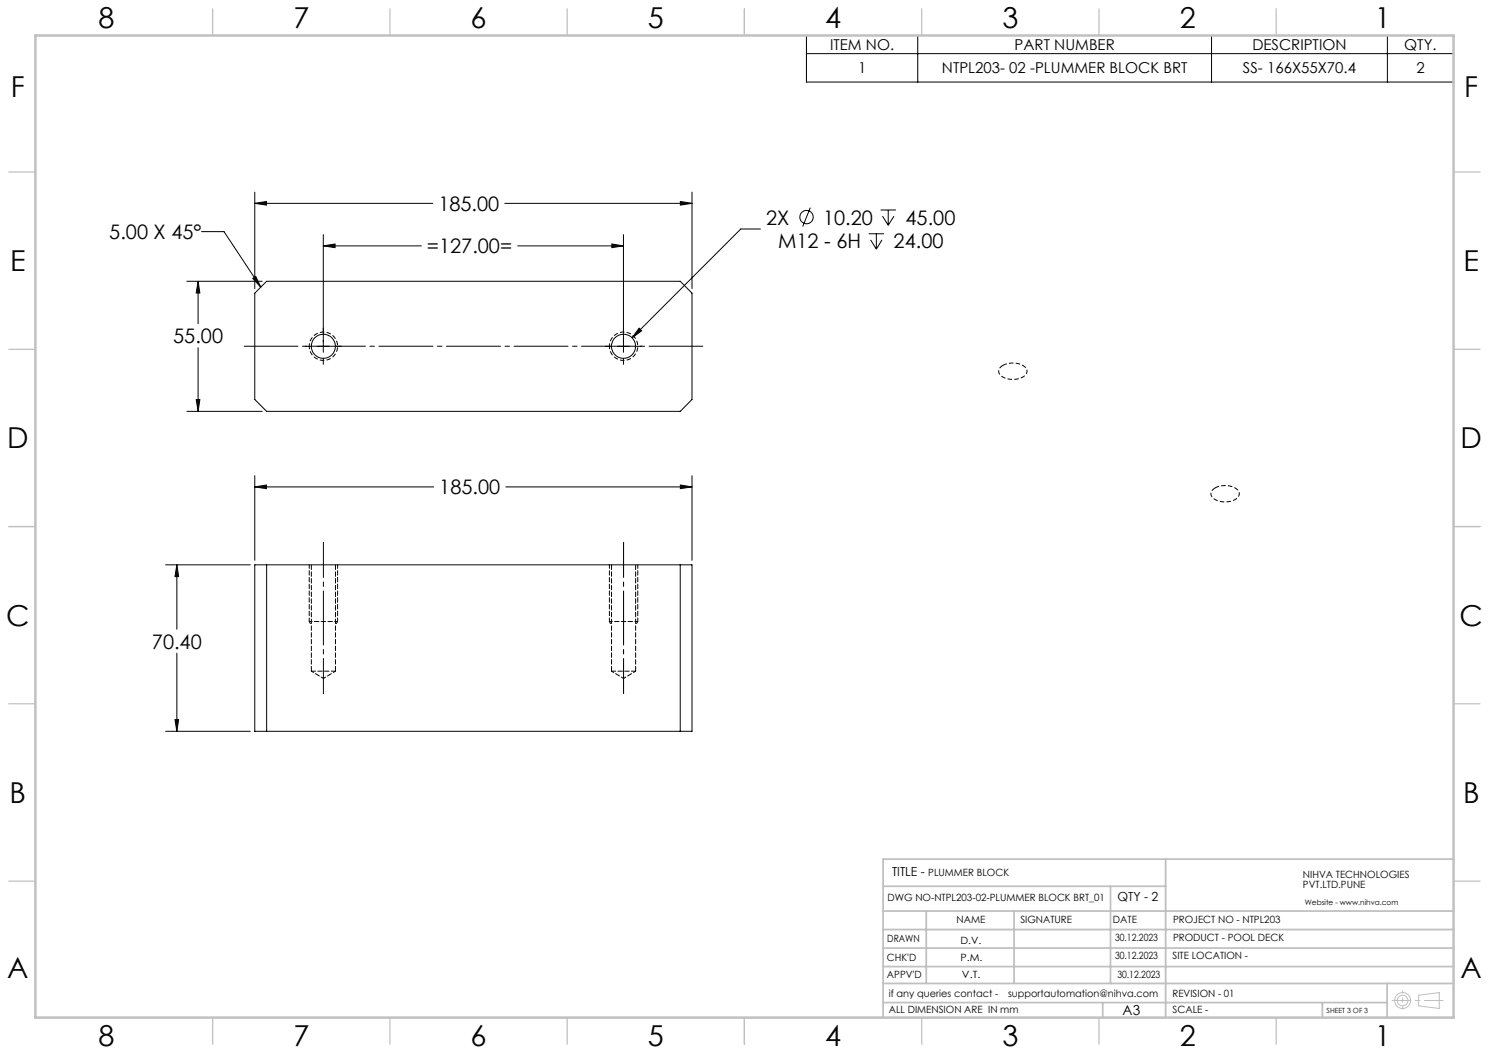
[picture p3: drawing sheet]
<svg xmlns="http://www.w3.org/2000/svg" width="420mm" height="297mm" viewBox="0 0 420 297" stroke-linecap="round" stroke-linejoin="round" font-family="sans-serif">
<g fill="none" stroke="#000" stroke-width=".28">
<path d="M227.5 10h182.5v13.1h-182.5zM227.5 15.1h182.5M258.9 10v13.1M341.7 10v13.1M391.3 10v13.1M71.9 57.4l3.3-.6v1.1zM71.9 54.2v27.2M71.9 57.4h50.2M142.4 57.4h52.8M191.9 56.8l3.3 .6-3.3 .5zM195.2 54.2v27.2M228.6 58.6l-2.2 5.3"/>
<path d="M248.4 59.2h4.3M250.5 59.2v4.3M52.7 79.3h21.2M55.9 79.3l.5 3.4h-1zM55.9 79.3v12M56.8 65.3h6.4l10.4 15.7M71.3 78.5l.8-.5 1.5 3zM75.2 79.3h116.7l3.3 3.4v30l-3.3 3.3h-116.7l-3.3-3.3v-30zM91.2 69.4l3.3-.6v1zM91.2 66.2v33.2M91.2 69.4h27.7M146 69.4h29.9"/>
<path d="M172.6 68.8l3.3 .6-3.3 .4zM175.9 66.2v33.2M214.5 64.6h-5.5l-30.7 30.7M245 65.9h4.3M245.6 67.7l1.6 2.6M247.2 65.9v4.4M248.8 67.7l-1.6 2.6M248.9 61l1.6 2.5M252.2 61l-1.7 2.5M55.9 98.1v17.9M86.1 97.7h1.7M89.5 97.7h3.4"/>
<path d="M94.6 97.7h1.7M170.8 97.7h1.7M174.2 97.7h3.4M179.2 97.7h1.8M180.3 92.6l.7 .7-2.7 2zM52.7 116h21.2M55.4 112.7h1l-.5 3.3zM91.2 101.1v1.7M175.9 101.1v1.7M71.9 137.3l3.3-.5v1zM71.9 134.2v23.8M71.9 137.3h50.4"/>
<path d="M142.7 137.3h52.5M191.9 136.8l3.3 .5-3.3 .5zM195.2 134.2v23.8M46.7 159.3h23.9M49.9 159.3l.5 3.3h-1zM49.9 159.3v18.2M71.9 159.3h123.3v47h-123.3zM75.2 159.3v47M191.9 159.3v47M49.9 184.2v22.1M46.7 206.3h23.9M49.4 202.9h1l-.5 3.4z"/>
<circle cx="227.5" cy="61.2" r="1.88"/>
<circle cx="91.2" cy="97.7" r="3.4"/>
<circle cx="175.9" cy="97.7" r="3.4"/>
</g>
<g fill="none" stroke="#c0c0c0" stroke-width=".28">
<path d="M400.2 280.7l5.8-.7v4.4l-5.8-.7z"/>
<circle cx="395.6" cy="282.2" r="2.26"/>
<circle cx="395.6" cy="282.2" r="1.49"/>
</g>
<path d="M87.2 97.7a4 4 0 0 1 5.9-3.6 4 4 0 0 1 .3 6.9 4 4 0 0 1-6.2-3.1v-.2M171.9 97.7a4 4 0 0 1 5.9-3.6 4 4 0 0 1 .3 6.9 4 4 0 0 1-6.2-3.1v-.2" fill="none" stroke="#000" stroke-width=".28" stroke-dasharray="1.3 .6" stroke-dashoffset=".5" stroke-linecap="butt"/>
<path d="M282.9 103.1a5.5 5.5 0 0 1 6.6 1 2.07 2.07 0 0 1-1.9 2.6 5 5 0 0 1-5.8-1.5l.1-1.1 1-1M342.7 137.6a5.5 5.5 0 0 1 6.7 1 2.07 2.07 0 0 1-1.9 2.7 5 5 0 0 1-5.8-1.5v-1.2l1-1" fill="none" stroke="#000" stroke-width=".28" stroke-dasharray="1.3 .6" stroke-dashoffset=".1" stroke-linecap="butt"/>
<path d="M91.2 195.7v-42.7M175.9 195.7v-42.7" fill="none" stroke="#000" stroke-width=".28" stroke-dasharray="15.2 1.3 1.3 1.3" stroke-dashoffset="5.3"/>
<path d="M68.9 97.7h129.3" fill="none" stroke="#000" stroke-width=".28" stroke-dasharray="15.2 1.3 1.3 1.3" stroke-dashoffset=".1"/>
<path d="M392.7 282.2h14.4" fill="none" stroke="#c0c0c0" stroke-width=".28" stroke-dasharray="15.2 1.3 1.3 1.3" stroke-dashoffset="9.9"/>
<path d="M395.7 279.5v5.1" fill="none" stroke="#c0c0c0" stroke-width=".28" stroke-dasharray="15.2 1.3 1.3 1.3" stroke-dashoffset="14.6"/>
<g fill="none" stroke="#c0c0c0" stroke-width=".35">
<path d="M60 2.5v7.5M110 2.5v7.5M160 2.5v7.5M210 2.5v7.5M260 2.5v7.5M310 2.5v7.5M360 2.5v7.5M2.5 48.5h7.5M410 48.5h7.5M2.5 98.5h7.5M410 98.5h7.5M2.5 148.5h7.5"/>
<path d="M410 148.5h7.5M2.5 198.5h7.5M410 198.5h7.5M2.5 248.5h7.5M410 248.5h7.5M60 287v7.5M110 287v7.5M160 287v7.5M210 287v7.5M260 287v7.5M310 287v7.5M360 287v7.5"/>
</g>
<g fill="none" stroke="#c0c0c0" stroke-width=".5">
<path d="M249.1 257h160.9M249.1 250h79.7M261.3 257v20.4M286 257v20.4M313.2 250v27.4M328.8 242.3v44.7M410 242.3h-160.9v44.7M249.1 272.6h160.9M249.1 267.4h160.9M249.1 262.2h160.9M249.1 277.4h160.9M391.3 277.4v9.6"/>
<path d="M249.1 282.8h142.2M311 282.8v4.2M373 282.8v4.2"/>
</g>
<path d="M10 10h400v277h-400z" fill="none" stroke="#c0c0c0" stroke-width=".7"/>
<path d="M87.2 159.3v16M95.2 159.3v16M171.9 159.3v16M179.9 159.3v16" fill="none" stroke="#000" stroke-width=".28" stroke-dasharray="1.3 .6" stroke-dashoffset=".3"/>
<path d="M87.2 175.3l.6 1M95.2 175.3l-.6 1M171.9 175.3l.6 1M179.9 175.3l-.6 1M87.8 189.3l3.4 2M91.2 191.3l3.4-2M172.5 189.3l3.4 2M175.9 191.3l3.4-2" fill="none" stroke="#000" stroke-width=".28" stroke-dasharray="1.3 .6" stroke-dashoffset=".6"/>
<path d="M87.2 175.3h8M171.9 175.3h8" fill="none" stroke="#000" stroke-width=".28" stroke-dasharray="1.3 .6" stroke-dashoffset=".4"/>
<path d="M49.4 202.9h1l-.5 3.4zM49.9 159.3l.5 3.3h-1zM71.9 137.3l3.3-.5v1zM191.9 136.8l3.3 .5-3.3 .5zM71.9 57.4l3.3-.6v1.1zM191.9 56.8l3.3 .6-3.3 .5zM55.9 79.3l.5 3.4h-1zM55.4 112.7h1l-.5 3.3zM71.3 78.5l.8-.5 1.5 3zM91.2 69.4l3.3-.6v1zM172.6 68.8l3.3 .6-3.3 .4zM180.3 92.6l-2 2.7 2.7-2z" fill="#000"/>
<path d="M87.8 189.3h6.8M172.5 189.3h6.8" fill="none" stroke="#000" stroke-width=".28" stroke-dasharray="1.3 .6" stroke-dashoffset=".1"/>
<path d="M87.8 159.3v30M172.5 159.3v30M94.6 189.3v-30M179.3 189.3v-30" fill="none" stroke="#000" stroke-width=".28" stroke-dasharray="1.3 .6" stroke-dashoffset="-.1"/>
<g font-size="8.1">
<text x="27.8" y="8">8</text>
<text x="82.8" y="8">7</text>
<text x="132.8" y="8">6</text>
<text x="182.8" y="8">5</text>
<text x="232.8" y="8">4</text>
<text x="282.8" y="8">3</text>
<text x="332.8" y="8">2</text>
<text x="387.8" y="8">1</text>
<text x="3" y="27.2">F</text>
<text x="413" y="27.2">F</text>
<text x="2.8" y="76.5">E</text>
<text x="412.8" y="76.5">E</text>
<text x="2" y="126.5">D</text>
<text x="412" y="126.5">D</text>
<text x="1.7" y="176.5">C</text>
<text x="411.7" y="176.5">C</text>
<text x="2.7" y="226.5">B</text>
<text x="412.7" y="226.5">B</text>
<text x="2" y="275.7">A</text>
<text x="412" y="275.7">A</text>
<text x="27.8" y="295">8</text>
<text x="82.8" y="295">7</text>
<text x="132.8" y="295">6</text>
<text x="182.8" y="295">5</text>
<text x="232.8" y="295">4</text>
<text x="282.8" y="295">3</text>
<text x="332.8" y="295">2</text>
<text x="387.8" y="295">1</text>
</g>
<g font-size="5.6">
<text x="123.7" y="59.5">185.00</text>
<text x="216.1" y="63.4">2X</text>
<text x="232.2" y="63.4">10.20</text>
<text x="255.4" y="63.4">45.00</text>
<text x="30.8" y="67.5">5.00 X 45°</text>
<text x="120.4" y="71.5">=127.00=</text>
<text x="219.5" y="70.1">M12 - 6H</text>
<text x="252.1" y="70.1">24.00</text>
<text x="48.9" y="96.8">55.00</text>
<text x="123.9" y="139.4">185.00</text>
<text x="42.9" y="183">70.40</text>
</g>
<g font-size="4.2">
<text x="234.2" y="14.1">ITEM NO.</text>
<text x="286.2" y="14.1">PART NUMBER</text>
<text x="353.3" y="14.1">DESCRIPTION</text>
<text x="396.1" y="14.1">QTY.</text>
<text x="242" y="20.6">1</text>
<text x="265.7" y="20.6">NTPL203- 02 -PLUMMER BLOCK BRT</text>
<text x="350.6" y="20.6">SS- 166X55X70.4</text>
<text x="399.5" y="20.6">2</text>
</g>
<text font-size="3.9" x="316.7" y="286.4">A3</text>
<g font-size="3.5">
<text x="251.6" y="247.2">TITLE -</text>
<text x="315.2" y="254.2">QTY - 2</text>
</g>
<g font-size="2.8">
<text x="261.8" y="247.2">PLUMMER BLOCK</text>
<text x="367.5" y="247.7">NIHVA TECHNOLOGIES</text>
<text x="367.5" y="250.5">PVT.LTD.PUNE</text>
<text x="250.3" y="254.2">DWG NO-NTPL203-02-PLUMMER BLOCK BRT_01</text>
<text x="269.8" y="260.4">NAME</text>
<text x="287.8" y="260.4">SIGNATURE</text>
<text x="313.9" y="260.5">DATE</text>
<text x="330.9" y="260.5">PROJECT NO - NTPL203</text>
<text x="250.3" y="265.7">DRAWN</text>
<text x="270.9" y="266.1">D.V.</text>
<text x="314.5" y="265.5">30.12.2023</text>
<text x="330.9" y="265.5">PRODUCT - POOL DECK</text>
<text x="250.2" y="271.1">CHK'D</text>
<text x="250.2" y="275.8">APPV'D</text>
<text x="270.9" y="271.1">P.M.</text>
<text x="271.3" y="275.8">V.T.</text>
<text x="314.5" y="270.6">30.12.2023</text>
<text x="315.2" y="275.8">30.12.2023</text>
<text x="330.7" y="270.6">SITE LOCATION -</text>
<text x="250.7" y="281.1">if any queries contact -</text>
<text x="284.3" y="281.1">supportautomation@nihva.com</text>
<text x="330.7" y="281.1">REVISION - 01</text>
<text x="250.7" y="285.6">ALL DIMENSION ARE IN mm</text>
<text x="330.7" y="285.6">SCALE -</text>
</g>
<text font-size="2.1" x="368.1" y="255.1">Website - www.nihva.com</text>
<text font-size="2" x="374.2" y="285.6">SHEET 3 OF 3</text>
</svg>
